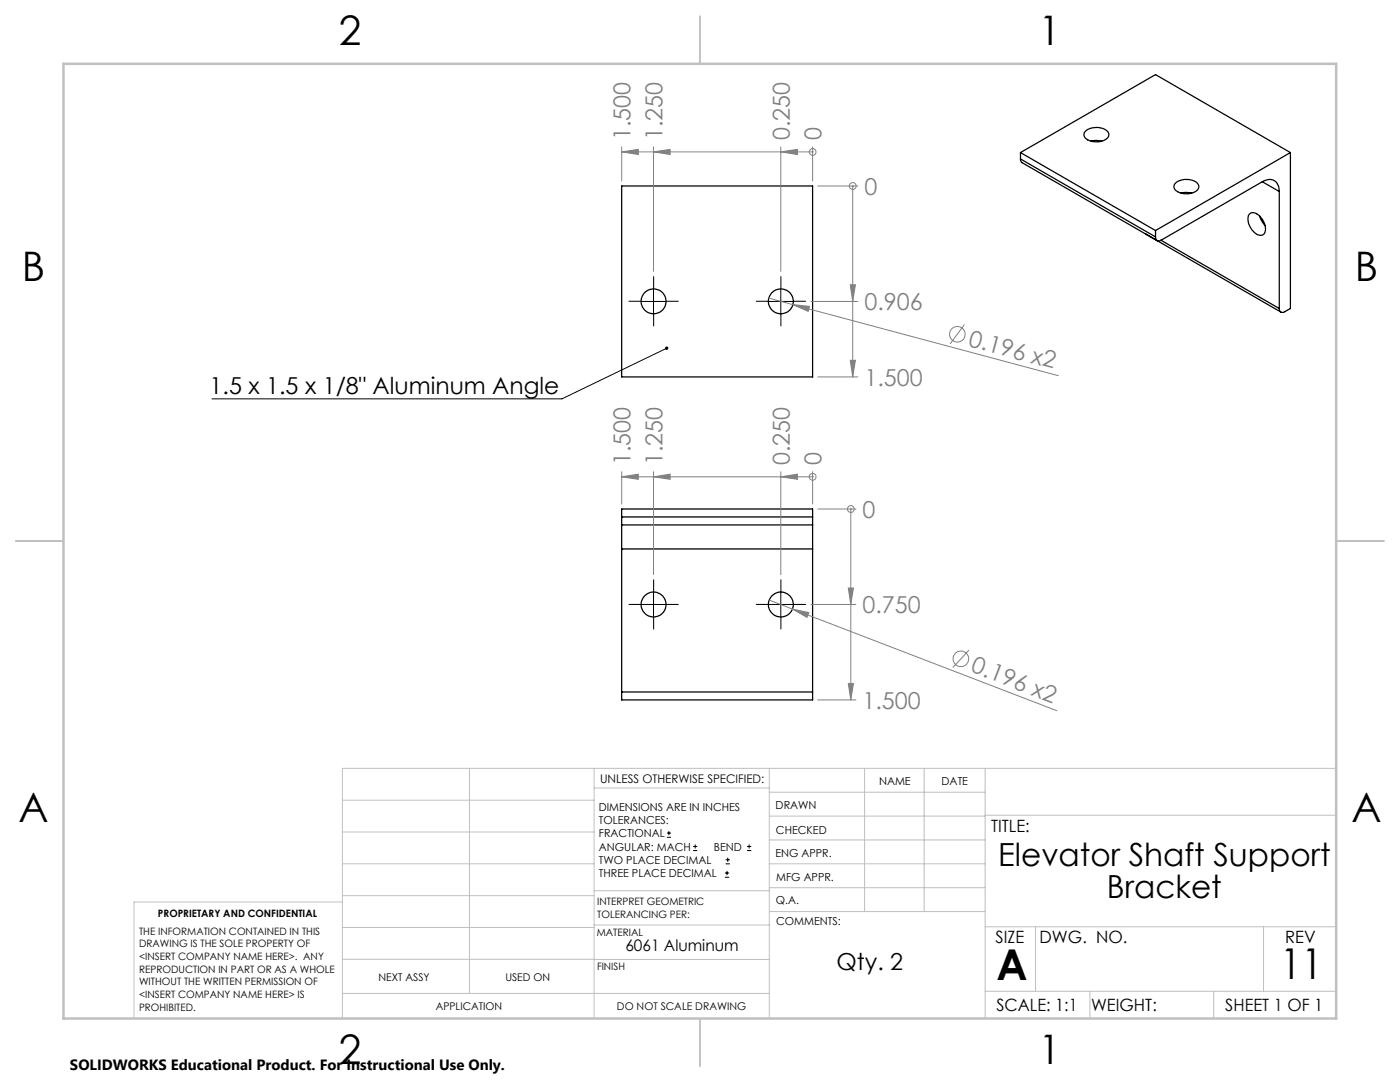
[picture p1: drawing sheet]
<svg xmlns="http://www.w3.org/2000/svg" width="279mm" height="216mm" viewBox="0 0 279 216" stroke-linecap="round" stroke-linejoin="round" font-family="sans-serif">
<g fill="none" stroke="#000" stroke-width=".25">
<path d="M124.1 37.1h38.1v38.1h-38.1zM203.7 31.7l.2 .7 27 15.6M203.7 30.4l26.9 15.6M203.7 31.7l26.9 15.6M203.7 30.4v1.3M203.7 30.4l26.9-15.5 26.9 15.5M216.6 26.2a3.4 3.4 0 0 1 4.5 .2 1.18 1.18 0 0 1-.9 1.7 3.2 3.2 0 0 1-3.8-.9l-.1-.4zM217.7 28.2l1-.2 1.2 .2M234.5 36.6a3.4 3.4 0 0 1 4.6 .1 1.18 1.18 0 0 1-1 1.8 3.2 3.2 0 0 1-3.7-.9l-.1-.4zM235.7 38.5l1-.1 1.1 .1M251.9 36.3a2.05 2.05 0 0 1 3 .3l.3 .6 .1 1M251.9 36.3l-20.2 11.6"/>
<path d="M251.9 36.3l3.4 1.9M255.3 38.2v23.4M257.5 30.4v31.2l-1.1 .6a.67 .67 0 0 1-.8 .1 .67 .67 0 0 1-.3-.7M257.5 30.4l-26.9 15.6M228.6 46.7l27 15.6M230.6 47.3a.67 .67 0 0 0 .3 .7 .67 .67 0 0 0 .8-.1M230.6 46v1.3M231.7 47.9l23.6 13.7M249.4 42.7a1.52 1.52 0 0 1 2.1 .6 3 3 0 0 1 .7 3.4 1.52 1.52 0 0 1-2.1-.6 2.88 2.88 0 0 1-.7-3.4zM251.4 43.1l.2 .6 .8 1.3M124.1 103.2v1.5M124.1 104.7v4.8"/>
<path d="M124.1 103.2v-1.6h38.1v1.6M124.1 103.2h38.1M124.1 109.5v28.6M124.1 104.7h38.1M124.1 109.5h38.1M162.2 103.2v1.5M162.2 104.7v4.8M162.2 109.5v28.6M124.1 138.1v1.6h38.1v-1.6M124.1 138.1h38.1"/>
<circle cx="130.4" cy="60.1" r="2.48"/>
<circle cx="155.8" cy="60.1" r="2.48"/>
<circle cx="130.4" cy="120.6" r="2.48"/>
<circle cx="155.8" cy="120.6" r="2.48"/>
</g>
<g fill="none" stroke="#808080" stroke-width=".2">
<path d="M124.1 30.3l3.3-.5v1zM124.1 30.3h38.1M124.1 29.3v6.8M130.4 30.3l3.3-.5v1zM130.4 29.3v24.9M155.8 30.3l3.3-.5v1zM155.8 29.3v24.9M162.2 30.3h.1M162.2 29.3v6.8M163.2 37.1h8M170.2 37.1h.1M170.2 37.1v38.1"/>
<path d="M153.4 59.5l4.8 1.3M169.7 56.8h1l-.5 3.3zM158.2 60.8l3.3 .3-.2 1zM158.2 60.8l53 14.2M161.8 60.1h9.4M163.2 75.2h8M169.7 71.9h1l-.5 3.3zM192.5 64.8l-2.9 3.8M124.1 95.1l3.3-.5v1zM124.1 94.1v6.5M124.1 95.1h38.1M130.4 95.1l3.3-.5v1z"/>
<path d="M130.4 94.1v20.6M155.8 95.1l3.3-.5v1zM155.8 94.1v20.6M162.2 95.1h.1M162.2 94.1v6.5M153.5 119.7l57.4 22.1M163.2 101.6h7.6M169.3 117.3h1l-.5 3.3zM169.8 101.6h.1M169.8 101.6v38.1M158.2 121.5l3.2 .7-.4 1zM161.8 120.6h9"/>
<path d="M163.2 139.7h7.6M169.3 136.4h1l-.5 3.3zM193.4 129.7l-3.3 3.5"/>
<circle cx="162.2" cy="30.3" r=".67"/>
<circle cx="170.2" cy="37.1" r=".68"/>
<circle cx="191.1" cy="66.7" r="1.55"/>
<circle cx="162.2" cy="95.1" r=".67"/>
<circle cx="169.8" cy="101.6" r=".68"/>
<circle cx="191.8" cy="131.5" r="1.55"/>
</g>
<g fill="none" stroke="#000" stroke-width=".2">
<path d="M130.4 57.6v5M155.8 57.6v5M127.9 60.1h5M133 69.5l-20.9 10.1h-69.8M153.3 60.1h5M130.4 118.1v5M155.8 118.1v5M127.9 120.6h5M153.3 120.6h5M133.1 167.1h.8M133.1 166.2h.8M133.5 165.8v.9"/>
<path d="M138.3 169.7h.8M138.3 168.9h.8M138.7 168.5v.8M144.7 175h.8M144.7 174.2h.8M144.8 172.4h.9M144.8 171.6h.9M145.1 173.8v.8M145.2 171.1v.9M149.1 169.7h.8M149.1 168.9h.8M149.5 168.5v.8"/>
</g>
<g fill="none" stroke="#000" stroke-width=".2" stroke-dasharray="15.2 1.3 1.3 1.3" stroke-linecap="butt">
<path d="M130.4 57.6v-2.5M155.8 57.6v-2.5M127.9 60.1h-2.4M130.4 62.6v2.5M132.9 60.1h2.5M153.3 60.1h-2.4M155.8 62.6v2.5M158.3 60.1h2.5M130.4 118.1v-2.5M155.8 118.1v-2.5M127.9 120.6h-2.4M130.4 123.1v2.5"/>
<path d="M132.9 120.6h2.5M153.3 120.6h-2.4M155.8 123.1v2.5M158.3 120.6h2.5"/>
</g>
<g fill="none" stroke="#c0c0c0" stroke-width=".2">
<path d="M68.3 159.7h50.3M93.7 153.3v44.9M118.6 153.3v49.9M118.6 157.2h34.9M153.5 153.3v49.9M153.5 158.1h43.1M172.5 153.3v28.6M184.4 153.3v28.6M196.6 153.3v49.9M266.7 153.3h-198.4v49.9M68.3 178.7h50.3M68.3 172.4h50.3"/>
<path d="M68.3 166h50.3M68.3 180h-41.6v23.2M118.6 177.7h35M153.5 167.6h43.1M153.5 162.8h43.1M153.5 172.4h43.1M153.5 177.1h43.1M196.6 162.7h70.1M68.3 198.2h85.2M68.3 191.4l85.2 .1M68.3 185.1h50.3M118.6 184.6h35"/>
<path d="M153.6 181.9h43M196.6 197.8h70.1M196.6 184.9h70.1M206.7 184.9v12.9M217.5 197.8v5.4M242.2 197.8v5.4M252.2 184.9v12.9"/>
</g>
<path d="M139.7 3.2v9.5M3.1 107.9h9.6M266.7 107.9h9.5M139.7 203.2v9.6" fill="none" stroke="#c0c0c0" stroke-width=".25"/>
<path d="M12.7 12.7h254v190.5h-254z" fill="none" stroke="#c0c0c0" stroke-width=".5"/>
<path d="M132.8 69.3a.33 .33 0 0 1 .5 0l-.3 .2 .3-.2a.33 .33 0 0 1-.3 .5 .33 .33 0 0 1-.2-.5z" fill="#000"/>
<g fill="#808080">
<path d="M158.2 121.5l3.2 .7-.4 1z"/>
<path d="M158.2 60.8l3.3 .3-.2 1z"/>
<path d="M169.7 56.8h1l-.5 3.3zM169.7 71.9h1l-.5 3.3z"/>
<path d="M169.3 117.3h1l-.5 3.3zM169.3 136.4h1l-.5 3.3z"/>
<path d="M155.8 30.3l3.3-.5v1zM130.4 30.3l3.3-.5v1zM124.1 30.3l3.3-.5v1z"/>
<path d="M155.8 95.1l3.3-.5v1zM130.4 95.1l3.3-.5v1zM124.1 95.1l3.3-.5v1z"/>
</g>
<g font-size="8.5">
<text x="198.9" y="195.5">A</text>
<text x="255.5" y="195.4">11</text>
</g>
<g font-size="8.1">
<text x="67.6" y="8.9">2</text>
<text x="207.3" y="8.9">1</text>
<text x="4.4" y="56.2">B</text>
<text x="270.4" y="56.2">B</text>
<text x="3.7" y="164.1">A</text>
<text x="269.7" y="164.1">A</text>
<text x="67.6" y="212.4">2</text>
<text x="207.3" y="212.4">1</text>
</g>
<g font-size="6.3">
<text x="199.2" y="172.9">Elevator Shaft Support</text>
<text x="220.9" y="179.2">Bracket</text>
</g>
<g font-size="4.7" fill="#808080">
<text x="125.9" y="28" transform="rotate(-90 125.9 28)">1.500</text>
<text x="132.2" y="28" transform="rotate(-90 132.2 28)">1.250</text>
<text x="157.6" y="28" transform="rotate(-90 157.6 28)">0.250</text>
<text x="164" y="28" transform="rotate(-90 164 28)">0</text>
<text x="172.5" y="38.9">0</text>
<text x="172.5" y="61.9">0.906</text>
<text x="193.1" y="69" transform="rotate(15 193.1 69)">0.196 x2</text>
<text x="172.5" y="77">1.500</text>
<text x="125.9" y="92.8" transform="rotate(-90 125.9 92.8)">1.500</text>
<text x="132.2" y="92.8" transform="rotate(-90 132.2 92.8)">1.250</text>
<text x="157.6" y="92.8" transform="rotate(-90 157.6 92.8)">0.250</text>
<text x="164" y="92.8" transform="rotate(-90 164 92.8)">0</text>
<text x="172.1" y="103.3">0</text>
<text x="172.1" y="122.4">0.750</text>
<text x="193.6" y="134" transform="rotate(21 193.6 134)">0.196 x2</text>
<text x="172.1" y="141.4">1.500</text>
</g>
<g font-size="4.7">
<text x="41.8" y="78.5">1.5 x 1.5 x 1/8&quot; Aluminum Angle</text>
<text x="166.9" y="193.5">Qty. 2</text>
</g>
<g font-size="3.4">
<text x="197.8" y="166">TITLE:</text>
<text x="198.7" y="188.1">SIZE</text>
<text x="207.5" y="188.1">DWG. NO.</text>
<text x="256.5" y="188.2">REV</text>
<text x="198.8" y="201.7">SCALE: 1:1</text>
<text x="217.7" y="201.8">WEIGHT:</text>
<text x="244.5" y="201.7">SHEET 1 OF 1</text>
</g>
<text font-size="3.2" x="124.8" y="189.8">6061 Aluminum</text>
<text font-size="3" x="14" y="213.5">SOLIDWORKS Educational Product. For Instructional Use Only.</text>
<text font-size="2.4" x="119.8" y="156.2">UNLESS OTHERWISE SPECIFIED:</text>
<g font-size="2.2">
<text x="119.5" y="161.8">DIMENSIONS ARE IN INCHES</text>
<text x="154.8" y="161.4">DRAWN</text>
<text x="175.4" y="156.6">NAME</text>
<text x="187.9" y="156.7">DATE</text>
<text x="119.5" y="164.4">TOLERANCES:</text>
<text x="119.5" y="167.1">FRACTIONAL</text>
<text x="154.9" y="166.3">CHECKED</text>
<text x="119.5" y="169.7">ANGULAR: MACH</text>
<text x="119.5" y="172.4">TWO PLACE DECIMAL</text>
<text x="142.5" y="169.7">BEND</text>
<text x="154.8" y="171">ENG APPR.</text>
<text x="119.5" y="175">THREE PLACE DECIMAL</text>
<text x="154.9" y="175.7">MFG APPR.</text>
<text x="154.9" y="180.4">Q.A.</text>
<text x="154.9" y="184.6">COMMENTS:</text>
</g>
<g font-size="2.1">
<text x="75.5" y="195.7">NEXT ASSY</text>
<text x="100.9" y="195.7">USED ON</text>
<text x="86.9" y="201.5">APPLICATION</text>
<text x="123.1" y="201.6">DO NOT SCALE DRAWING</text>
</g>
<g font-size="2">
<text x="31.5" y="182.9">PROPRIETARY AND CONFIDENTIAL</text>
<text x="119.2" y="180.6">INTERPRET GEOMETRIC</text>
<text x="119.2" y="183.1">TOLERANCING PER:</text>
<text x="27.8" y="186.5">THE INFORMATION CONTAINED IN THIS</text>
<text x="27.8" y="189">DRAWING IS THE SOLE PROPERTY OF</text>
<text x="27.8" y="191.6">&lt;INSERT COMPANY NAME HERE&gt;. ANY</text>
<text x="119.1" y="186.7">MATERIAL</text>
<text x="27.8" y="194.1">REPRODUCTION IN PART OR AS A WHOLE</text>
<text x="27.8" y="196.6">WITHOUT THE WRITTEN PERMISSION OF</text>
<text x="119.1" y="193.5">FINISH</text>
<text x="27.8" y="199.1">&lt;INSERT COMPANY NAME HERE&gt; IS</text>
<text x="27.8" y="201.7">PROHIBITED.</text>
</g>
</svg>
